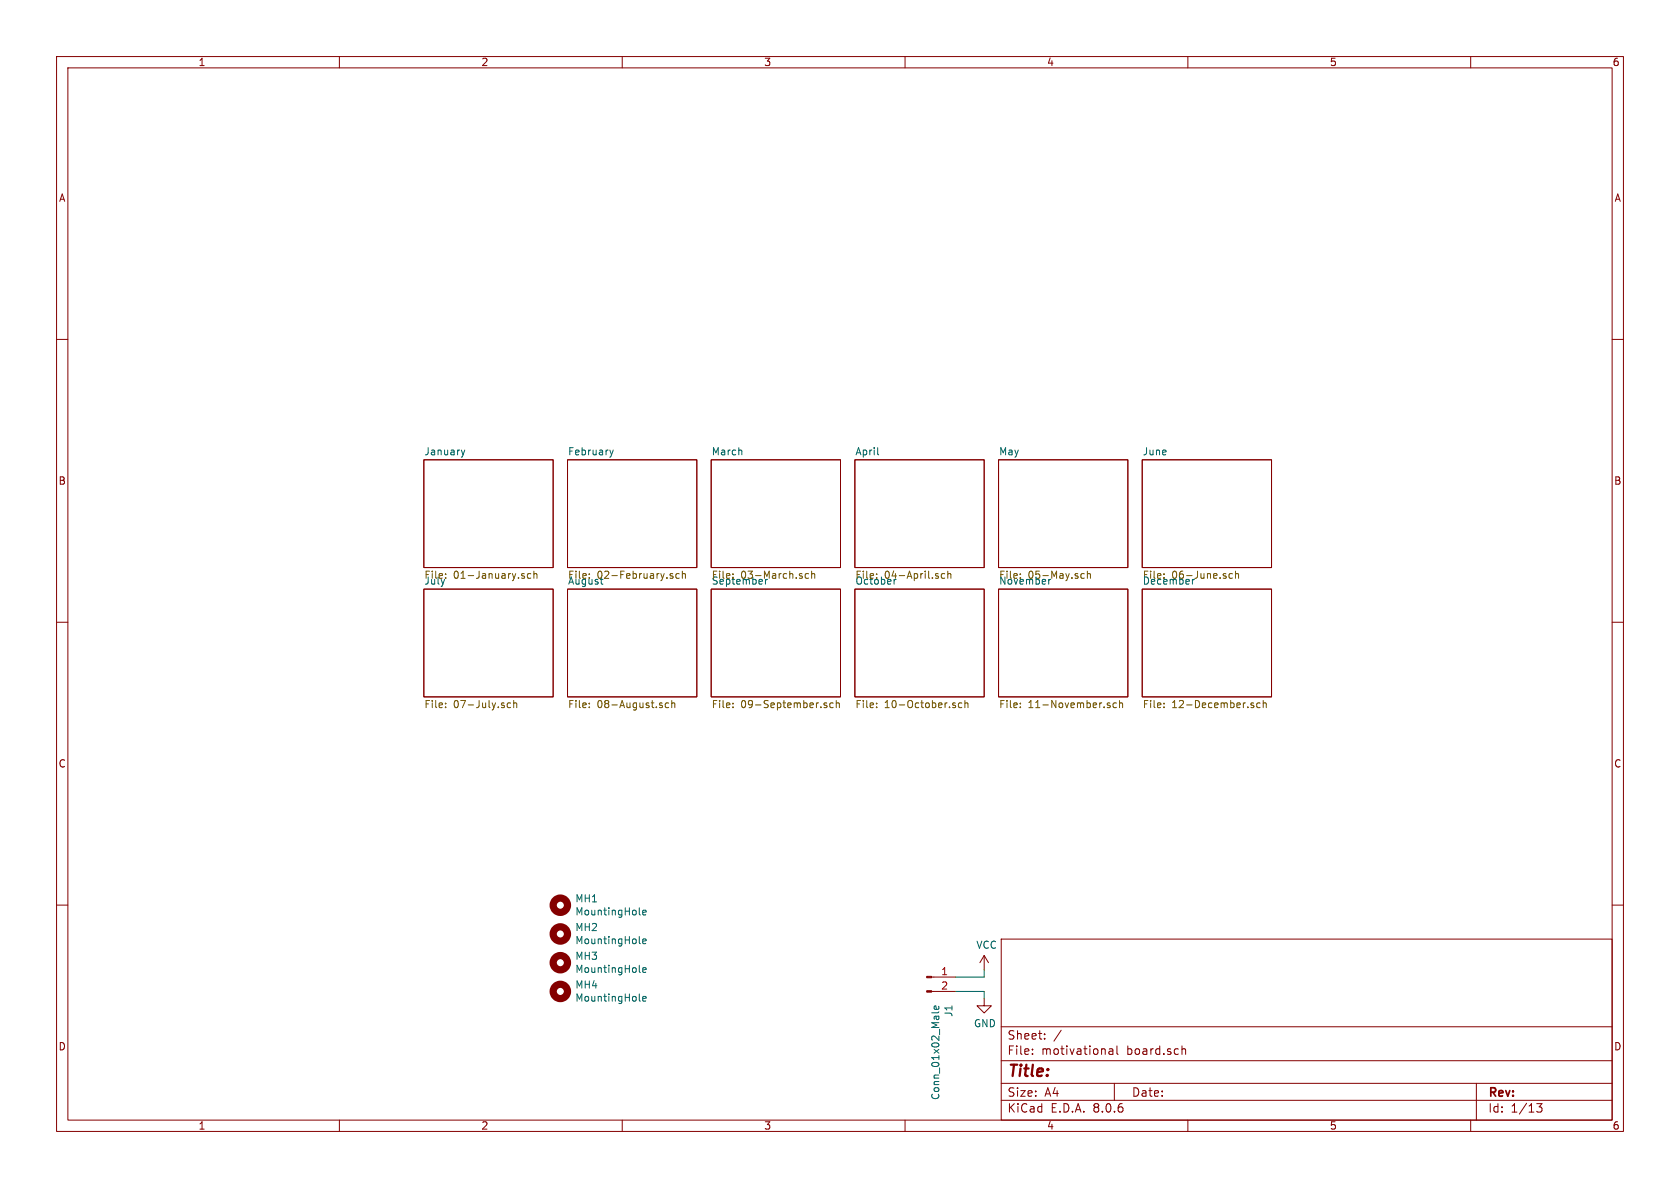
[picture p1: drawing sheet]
<svg xmlns="http://www.w3.org/2000/svg" width="297mm" height="210mm" viewBox="0 0 297 210" stroke-linecap="round" stroke-linejoin="round" font-family="sans-serif">
<g fill="none" stroke="#840000" stroke-width=".18">
<path d="M10 10h277v190h-277zM12 12h273v186h-273zM60 10v2M110 10v2M160 10v2M210 10v2M260 10v2M10 60h2M285 60h2M74.9 81.3h22.9v19h-22.9zM100.3 81.3h22.9v19h-22.9zM125.7 81.3h22.9v19h-22.9z"/>
<path d="M151.1 81.3h22.9v19h-22.9zM176.5 81.3h22.9v19h-22.9zM201.9 81.3h22.9v19h-22.9zM10 110h2M74.9 104.1h22.9v19.1h-22.9zM100.3 104.1h22.9v19.1h-22.9zM125.7 104.1h22.9v19.1h-22.9zM151.1 104.1h22.9v19.1h-22.9zM176.5 104.1h22.9v19.1h-22.9zM201.9 104.1h22.9v19.1h-22.9zM285 110h2M10 160h2"/>
<path d="M285 160h2M164.7 175.3h4.2M164.7 172.7h4.2M174 176.5v1.3h1.3l-1.3 1.3-1.3-1.3h1.3M174 168.9l-.8 1.3M174 168.9v2.6M174 168.9l.8 1.3M177 166h108v32h-108zM60 198v2M110 198v2M160 198v2M177 194.5h108"/>
<path d="M177 191.5h108M177 187.5h108M177 181.5h108M182.5 186.3v.1M182.5 185.5v.1M184.7 183.6v.1M184.7 182.8v.1M187.6 182.1l-1.3 2M196.1 185.5h.6v.9M196.7 185.8h-.5a.29 .29 0 0 0-.2 .3 .29 .29 0 0 0 .2 .3l.5-.1M197 191.5v3M197.5 184.9v1.3l.2 .2"/>
<path d="M209 185.5l.2-.1 .3 .1 .1 .9M210 198v2M260 198v2M261 191.5v6.5M271.7 195.1h.9l-.5 .6 .4 .1v.7l-.2 .1-.6-.1"/>
</g>
<g fill="none" stroke="#725600" stroke-width=".18">
<path d="M78.8 101.5v.1M78.8 102.1v.1M92.7 101.9v.3M93.8 101.5l-.3-.1-.3 .2 .2 .6h.4M94.4 101.5l.2-.1 .3 .1v.7M94.4 101v1.2M104.2 101.5v.1M118.8 101.8l.2 .2-.2 .2M118.8 101.4l.1 .1M120.1 101.5l-.4-.1-.2 .2 .1 .6h.5M120.6 101.5l.2-.1 .3 .1 .1 .7M120.6 101v1.2"/>
<path d="M129.6 101.5v.1M129.6 101.5h.1M129.6 101.5h-.1M142.9 101.5l-.3-.1-.3 .2 .2 .6h.4M143.5 101.5l.2-.1 .3 .1v.7M143.5 101v1.2M155 101.5v.1M155 101.5h.1M155 101.5h-.1M167 101.5l-.3-.1-.3 .2 .1 .6h.5M167.6 101.5l.1-.1 .3 .1 .1 .7M167.6 101v1.2"/>
<path d="M180.4 101.5v.1M191.3 101.4l.4 .1M191.7 102.2h-.4M192.2 101.5l.2-.1 .3 .1 .1 .7M192.2 101v1.2M205.8 101.5v.1M217.3 102l.2 .2h.4M217.9 101.5l-.4-.1-.2 .2M218.4 101.5l.2-.1 .3 .1 .1 .7M218.4 101v1.2M78.8 125v.1M78.8 124.3v.1"/>
<path d="M90.3 124.3h-.4l-.2 .2 .1 .5h.5M90.8 124.4l.2-.1h.3l.1 .8M90.8 123.8v1.3M104.2 125v.1M104.2 124.3v.1M118.2 124.3h-.4l-.2 .2 .1 .5h.5M118.8 124.4l.1-.1h.3l.1 .8M118.8 123.8v1.3M129.6 125v.1M129.6 124.3v.1M145.8 124.7h.4v.2l-.2 .2h-.2M145.8 124.3h.4"/>
<path d="M147.3 124.3h-.4l-.2 .2 .1 .5h.5M147.8 124.4l.2-.1h.3l.1 .8M147.8 123.8v1.3M155 125v.1M155 124.3v.1M168.9 124.7v.3M170 124.3h-.3l-.3 .2 .2 .5h.4M170.6 124.4l.2-.1h.3v.8M170.6 123.8v1.3M180.4 124.3v.1M180.4 125v.1M196.1 124.7l.2 .2-.2 .2"/>
<path d="M196.1 124.3h.1M197.4 124.3h-.4l-.2 .2 .1 .5h.5M197.9 124.4l.2-.1h.3l.1 .8M197.9 123.8v1.3M205.8 124.3v.1M205.8 125v.1M221.5 124.7l.2 .2-.2 .2M221.5 124.3h.1M222.8 124.3h-.4l-.2 .2 .1 .5h.5M223.3 124.4l.2-.1h.3l.1 .8M223.3 123.8v1.3"/>
</g>
<g fill="none" stroke="#006464" stroke-width=".18">
<path d="M81.6 79.6l.3 .8M82.2 79.6l-.3 .8M107.8 79.6l.3 .8M108.4 79.6l-.3 .8M131.1 79.6l.1 .8M81.9 80.4l-.2 .3M108.1 80.4l-.1 .3M155.2 80.2l.1 .2M113 176.8l.2 .2M113 161.6l.2 .1M113 171.7l.2 .2M113 166.6l.2 .2"/>
<path d="M113.6 176.6l.6-.2v-.2l-.4-.1-.2 .2 .1 .6h.5M113.6 161.3l.6-.1v-.2l-.4-.1-.2 .2 .1 .6h.5M113.6 166.4l.6-.1v-.3h-.4l-.2 .2 .1 .6h.5M113.6 171.5l.6-.1v-.3h-.4l-.2 .1 .1 .6h.5M165.9 177.9l.1 .3-.2 .2h-.6v-.5l.2-.1 .2 .6M166 178.9l-.2 .1h-1.1"/>
</g>
<g fill="none" stroke="#840000" stroke-width="1.3">
<circle cx="99.1" cy="165.1" r="1.27"/>
<circle cx="99.1" cy="170.2" r="1.27"/>
<circle cx="99.1" cy="160" r="1.27"/>
<circle cx="99.1" cy="175.3" r="1.27"/>
</g>
<g fill="#840000" stroke="#840000" stroke-width=".18">
<path d="M163.8 175.1h.9v.3h-.9z"/>
<path d="M163.8 172.6h.9v.2h-.9z"/>
</g>
<path d="M168.9 175.3h5.1v1.2M174 171.5v1.2h-5.1" fill="none" stroke="#009600" stroke-width=".18"/>
<text font-size="2.8" fill="#840000" x="178" y="190.9">Title:</text>
<g font-size="2.1" fill="#840000">
<text x="178" y="184">Sheet:</text>
<text x="178" y="186.7">File:</text>
<text x="184.1" y="186.7">motivational</text>
<text x="199.2" y="186.7">board.sch</text>
<text x="178" y="196.9">KiCad</text>
<text x="178" y="194.1">Size:</text>
<text x="184.7" y="194.1">A4</text>
<text x="185.7" y="196.9">E.D.A.</text>
<text x="193.3" y="196.9">8.0.6</text>
<text x="200" y="194.1">Date:</text>
<text x="263" y="194.3">Rev:</text>
<text x="263" y="196.9">Id:</text>
<text x="267.1" y="196.9">1/13</text>
</g>
<g font-size="1.8" fill="#840000">
<text x="35" y="11.9">1</text>
<text x="85" y="11.9">2</text>
<text x="135" y="11.9">3</text>
<text x="185" y="11.9">4</text>
<text x="235" y="11.9">5</text>
<text x="285" y="11.9">6</text>
<text x="10.3" y="35.9">A</text>
<text x="285.3" y="35.9">A</text>
<text x="10.3" y="85.9">B</text>
<text x="285.3" y="85.9">B</text>
<text x="10.3" y="135.9">C</text>
<text x="285.3" y="135.9">C</text>
<text x="10.3" y="185.9">D</text>
<text x="285.3" y="185.9">D</text>
<text x="35" y="199.9">1</text>
<text x="85" y="199.9">2</text>
<text x="135" y="199.9">3</text>
<text x="185" y="199.9">4</text>
<text x="235" y="199.9">5</text>
<text x="285" y="199.9">6</text>
</g>
<g font-size="1.8" fill="#006464">
<text x="74.9" y="80.6">January</text>
<text x="100.3" y="80.6">February</text>
<text x="125.7" y="80.6">March</text>
<text x="151.1" y="80.6">April</text>
<text x="176.5" y="80.6">May</text>
<text x="201.9" y="80.6">June</text>
<text x="74.9" y="103.4">July</text>
<text x="176.5" y="102.6">File:</text>
<text x="176.5" y="103.4">November</text>
<text x="181.8" y="102.6">05-May.sch</text>
<text x="201.9" y="102.6">File:</text>
<text x="201.9" y="103.4">December</text>
<text x="207.2" y="102.6">06-June.sch</text>
<text x="101.6" y="159.7">MH1</text>
<text x="101.6" y="162">MountingHole</text>
<text x="101.6" y="164.8">MH2</text>
<text x="101.6" y="167.1">MountingHole</text>
<text x="172.5" y="167.9">VCC</text>
<text x="101.6" y="169.9">MH3</text>
<text x="101.6" y="172.2">MountingHole</text>
<text x="101.6" y="175">MH4</text>
<text x="101.6" y="177.3">MountingHole</text>
<text x="168.6" y="179.9" transform="rotate(-90 168.6 179.9)">J1</text>
<text x="172.1" y="181.8">GND</text>
<text x="166.3" y="194.6" transform="rotate(-90 166.3 194.6)">Conn_01x02_Male</text>
</g>
<g font-size="1.8" fill="#725600">
<text x="74.9" y="102.6">File:</text>
<text x="80.2" y="102.6">01-January.sch</text>
<text x="100.3" y="103.4">August</text>
<text x="100.3" y="102.6">File:</text>
<text x="105.6" y="102.6">02-February.sch</text>
<text x="125.7" y="103.4">September</text>
<text x="125.7" y="102.6">File:</text>
<text x="131" y="102.6">03-March.sch</text>
<text x="151.1" y="103.4">October</text>
<text x="151.1" y="102.6">File:</text>
<text x="156.4" y="102.6">04-April.sch</text>
<text x="74.9" y="125.5">File:</text>
<text x="80.2" y="125.5">07-July.sch</text>
<text x="100.3" y="125.5">File:</text>
<text x="105.6" y="125.5">08-August.sch</text>
<text x="125.7" y="125.5">File:</text>
<text x="131" y="125.5">09-September.sch</text>
<text x="151.1" y="125.5">File:</text>
<text x="156.4" y="125.5">10-October.sch</text>
<text x="176.5" y="125.5">File:</text>
<text x="181.8" y="125.5">11-November.sch</text>
<text x="201.9" y="125.5">File:</text>
<text x="207.2" y="125.5">12-December.sch</text>
</g>
<g font-size="1.8" fill="#a90000">
<text x="166.3" y="172.5">1</text>
<text x="166.3" y="175">2</text>
</g>
</svg>
